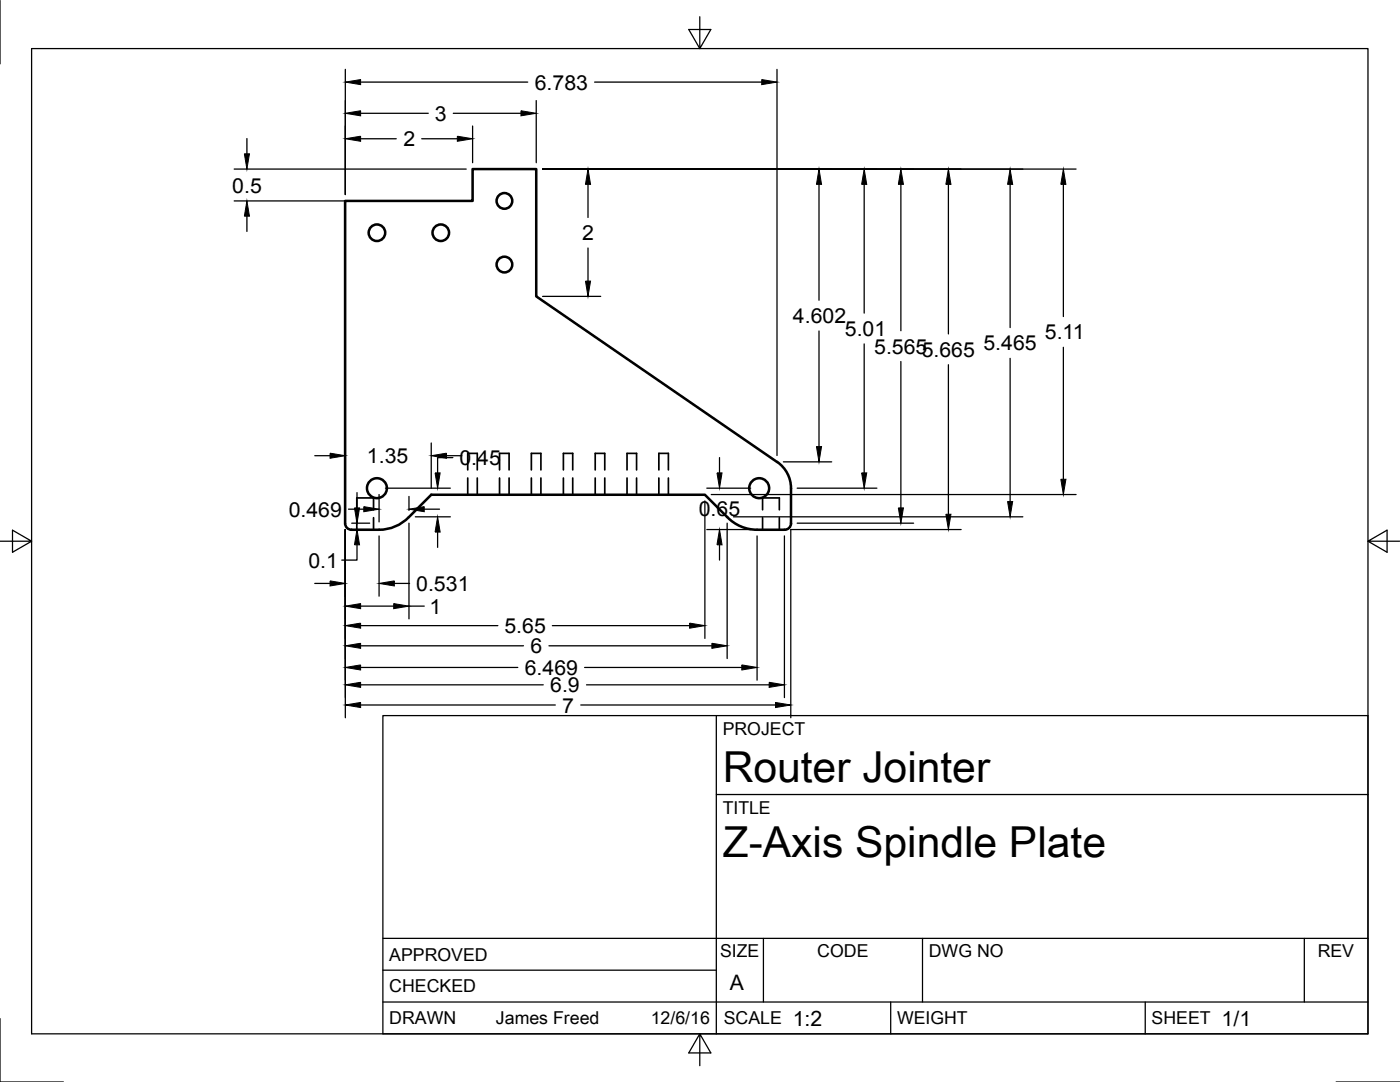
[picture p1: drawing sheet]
<svg xmlns="http://www.w3.org/2000/svg" width="279mm" height="216mm" viewBox="0 0 279 216" stroke-linecap="round" stroke-linejoin="round" font-family="sans-serif">
<g fill="none" stroke="#000" stroke-width=".51">
<path d="M155.1 92.2a6.3 6.3 0 0 1 2.8 5.2v7a1.27 1.27 0 0 1-1.3 1.3h-5.5a8.3 8.3 0 0 1-6-2.5l-4.4-4.5h-54.6l-4.5 4.5a8.3 8.3 0 0 1-6 2.5h-5.5a1.27 1.27 0 0 1-1.2-1.3v-64.3h25.4v-6.4h12.7v25.4l48.1 33.1"/>
<circle cx="75.2" cy="46.4" r="1.65"/>
<circle cx="88" cy="46.4" r="1.65"/>
<circle cx="100.7" cy="52.8" r="1.57"/>
<circle cx="100.7" cy="40.1" r="1.57"/>
<circle cx="75.2" cy="97.4" r="1.99"/>
<circle cx="151.5" cy="97.4" r="1.99"/>
</g>
<g fill="none" stroke="#000" stroke-width=".34">
<path d="M93.3 93.8v-3.3h1.9v3.3M93.3 95.4v3.3M95.2 95.4v3.3M99.7 93.8v-3.3h1.9v3.3M99.7 95.4v3.3M101.6 95.4v3.3M106 93.8v-3.3h1.9v3.3M106 95.4v3.3M107.9 95.4v3.3M112.4 93.8v-3.3h1.9v3.3M112.4 95.4v3.3M114.3 95.4v3.3"/>
<path d="M118.8 93.8v-3.3h1.9v3.3M118.8 95.4v3.3M120.7 95.4v3.3M125.1 93.8v-3.3h1.9v3.3M125.1 95.4v3.3M127 95.4v3.3M131.5 93.8v-3.3h1.9v3.3M131.5 95.4v3.3M133.4 95.4v3.3M71.2 101.7v-2.3h3.3v2.3M71.2 103.3v2.4M74.5 103.3v2.4"/>
<path d="M152.2 101.7v-2.3h3.3v2.3M152.2 103.3v2.4M155.5 103.3v2.4"/>
</g>
<g fill="none" stroke="#000" stroke-width=".25">
<path d="M0 .1v12.6M6.3 9.7h266.7v196.6h-266.7zM68.9 13.8v25M72 16.4h33.3M118.7 16.4h33.3M139.7 3.3v6.4l2.2-3.8h-4.4l2.2 3.8M155.1 13.8v77.1M46.7 33.7h46.3M49.3 27.6v3.1M72 27.7h7.1M72 22.6h13.5M84.2 27.7h7.1"/>
<path d="M90.5 22.6h13.5M94.3 25.1v7.4M107 20.1v12.4M108.3 33.7h106.5M117.3 36.8v6.6M163.4 36.8v23.1M172.5 36.8v25.7M179.8 36.8v29.2M189.3 36.8v29.8M201.6 36.8v28.6M212.2 36.8v26.4M46.7 40.1h46.3"/>
<path d="M49.3 43.1v3.1M108.3 59.1h11.6M117.3 49.5v6.6M163.4 66v23.1M172.5 68.6v25.8M179.8 72.1v29.2M189.3 72.8v29.8M201.6 71.5v28.6M212.2 69.3v26.3M62.8 90.9h3.1M68.9 88.4v14.7M71.2 98.3v3"/>
<path d="M75.6 98.7v5.4M76.9 97.4h13M81.6 99.1v2.8M86.1 88.4v9M89.1 90.9h3.1M90.4 91.3h-3.1v3.1M140.7 99.9v27.5M141.1 97.4h8.7M141.9 98.7h72.9M143.6 91.3v3.1M156.3 92.2h9.7M159.1 97.4h15.9"/>
<path d="M0 108h6.3l-3.8-2.2v4.4l3.8-2.2M62.8 116.4h3.1M68.9 105.7v37.5M69.6 101.6h3M70.2 104.4h3.6M71.2 108.7v3.1h-3M71.5 105.7h2.3M75.6 106.9v12.1M78.7 116.4h3M81.6 104.4v19.1M82.9 103.1h7M84.7 101.6h3"/>
<path d="M87.3 106.2v3M141.1 105.7h8.7M143.6 108.7v3.1M145.1 104.4v27M146.4 103.1h57.7M151.1 106.9v28.8M156.5 106.9v32.3M159.1 104.4h23.2M191.8 105.7h-34v37.5M273 108l3.8 2.2v-4.4l-3.8 2.2h6.3M72 120.9h6.6M72 124.8h27.4"/>
<path d="M72 128.9h32.5M72 133.2h31.3M72 136.7h36.4M81.6 120.9h3.1M109.6 128.9h32.5M110.2 124.8h27.4M116.7 133.2h31.3M117.1 136.7h36.4M72 140.7h38.8M76.4 142.8h196.6v63.5h-196.6zM115.9 140.7h38.9M143 158.5h130"/>
<path d="M143 142.8v63.5M76.4 199.9h196.6M76.4 193.6h66.6M76.4 187.2h196.6M152.4 187.2v12.7M177.8 199.9v6.4M184.1 187.2v12.7M228.6 199.9v6.4M260.3 187.2v12.7M0 203.2v12.7h12.7M139.7 206.3l-2.2 3.8h4.4l-2.2-3.8v6.3M266.7 215.9h12.6"/>
</g>
<g fill="#000" stroke="#000" stroke-width=".2">
<path d="M68.9 16.4l3.1-.5v1zM152 15.9l3.1 .5-3.1 .5zM48.8 30.7h1l-.5 3zM68.9 27.7l3.1-.5v1zM68.9 22.6l3.1-.5v1zM91.3 27.2l3 .5-3 .5zM104 22.1l3 .5-3 .5zM117.3 33.7l.6 3.1h-1.1zM163.4 33.7l.6 3.1h-1.1zM172.5 33.7l.5 3.1h-1zM179.8 33.7l.5 3.1h-1zM189.3 33.7l.5 3.1h-1z"/>
<path d="M201.6 33.7l.5 3.1h-1zM212.2 33.7l.5 3.1h-1zM49.3 40.1l.5 3h-1zM116.8 56.1h1.1l-.6 3zM65.9 90.4l3 .5-3 .5zM86.8 94.4h1l-.5 3zM86.1 90.9l3-.5v1zM143.1 94.4h1l-.5 3zM162.9 89.1h1.1l-.6 3.1zM172 94.4h1l-.5 3zM211.7 95.6h1l-.5 3.1zM65.9 115.9l3 .5-3 .5z"/>
<path d="M70.7 101.3h1.1l-.6 3.1zM71.2 105.7l.6 3h-1.1zM72.6 101.1l3 .5-3 .5zM75.6 116.4l3.1-.5v1zM81.6 101.6l3.1-.5v1zM87.3 103.1l.5 3.1h-1zM143.6 105.7l.5 3h-1zM179.3 101.3h1l-.5 3.1zM188.8 102.6h1l-.5 3.1zM201.1 100.1h1l-.5 3zM68.9 120.9l3.1-.5v1.1zM68.9 124.8l3.1-.5v1z"/>
<path d="M68.9 128.9l3.1-.5v1zM68.9 133.2l3.1-.5v1zM68.9 136.7l3.1-.6v1.1zM78.6 120.4l3 .5-3 .6zM137.6 124.3l3.1 .5-3.1 .5zM142.1 128.4l3 .5-3 .5zM148 132.7l3.1 .5-3.1 .5zM153.5 136.1l3 .6-3 .5zM68.9 140.7l3.1-.5v1zM154.8 140.2l3 .5-3 .5z"/>
</g>
<g font-size="8.5">
<text x="144.2" y="156">Router Jointer</text>
<text x="144.2" y="171">Z-Axis Spindle Plate</text>
</g>
<g font-size="4.3">
<text x="145.7" y="197.5">A</text>
<text x="158.2" y="204.6">1:2</text>
<text x="243.8" y="204.6">1/1</text>
</g>
<g font-size="4.1">
<text x="106.7" y="17.9">6.783</text>
<text x="80.5" y="29.2">2</text>
<text x="86.8" y="24.1">3</text>
<text x="46.4" y="38.4">0.5</text>
<text x="116.2" y="48">2</text>
<text x="158.2" y="64.5">4.602</text>
<text x="168.6" y="67.1">5.01</text>
<text x="174.5" y="70.6">5.5655.665</text>
<text x="196.3" y="69.9">5.465</text>
<text x="208.5" y="67.7">5.11</text>
<text x="73.2" y="92.4">1.35</text>
<text x="91.7" y="92.8">0.45</text>
<text x="57.6" y="103.1">0.469</text>
<text x="139.4" y="103">0.65</text>
<text x="61.6" y="113.3">0.1</text>
<text x="83.1" y="117.9">0.531</text>
<text x="85.7" y="122.5">1</text>
<text x="100.7" y="126.3">5.65</text>
<text x="105.9" y="130.4">6</text>
<text x="104.7" y="134.7">6.469</text>
<text x="109.8" y="138.1">6.9</text>
<text x="112.2" y="142.2">7</text>
</g>
<g font-size="3.5">
<text x="144.2" y="146.6">PROJECT</text>
<text x="144.2" y="162.3">TITLE</text>
<text x="77.7" y="191.7">APPROVED</text>
<text x="143.7" y="191.1">SIZE</text>
<text x="163.1" y="191.1">CODE</text>
<text x="185.4" y="191.1">DWG NO</text>
<text x="263" y="191.1">REV</text>
<text x="77.7" y="198">CHECKED</text>
<text x="77.7" y="204.4">DRAWN</text>
<text x="99" y="204.4">James Freed</text>
<text x="129.9" y="204.4">12/6/16</text>
<text x="144.4" y="204.4">SCALE</text>
<text x="179" y="204.4">WEIGHT</text>
<text x="229.8" y="204.4">SHEET</text>
</g>
</svg>
